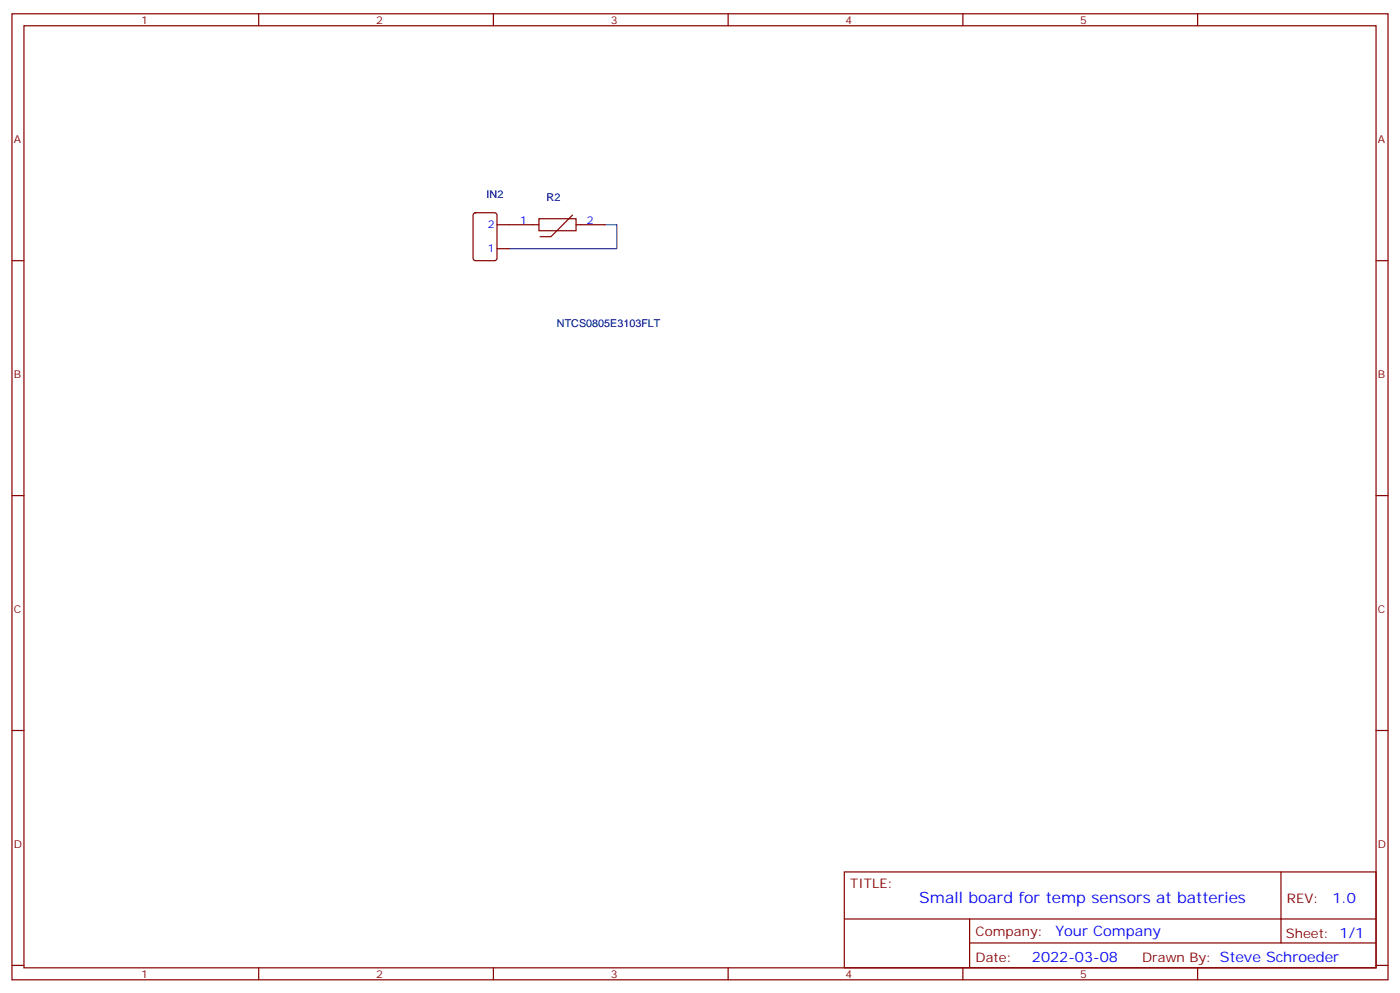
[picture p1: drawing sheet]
<svg xmlns="http://www.w3.org/2000/svg" width="412mm" height="292mm" viewBox="0 0 412 292" stroke-linecap="round" stroke-linejoin="round" font-family="sans-serif">
<g fill="none" stroke="#870000" stroke-width=".35">
<path d="M3.5 4.1h405.4v284.3h-405.4zM7.1 7.6h398.2v277.3h-398.2zM76.2 4.1v3.5M145.3 4.1v3.5M214.5 4.1v3.5M283.6 4.1v3.5M352.8 4.1v3.5M3.5 76.7h3.6M139.6 62.8l.5-.2h5.6l.6 .4 .1 13-.5 .7h-5.8l-.7-.4-.1-13zM146.4 73.2h3.5M146.4 66.1h12.3M158.7 64.4h11v3.5h-11z"/>
<path d="M168.6 63.3l-6.3 6.4h-3.2M169.7 66.1h8.5M405.3 76.7h3.6M3.5 145.9h3.6M405.3 145.9h3.6M3.5 215h3.6M405.3 215h3.6M248.7 256.6h156.6v28.3h-156.6zM377.3 256.7v20.8M248.7 270.5h156.5M285.6 277.5h119.6M285.6 270.5v14.1"/>
<path d="M3.5 284.2h3.6M76.2 284.9v3.5M145.3 284.9v3.5M214.5 284.9v3.5M283.6 284.9v3.5M352.8 284.9v3.5M405.3 284.2h3.6"/>
</g>
<path d="M178.2 66.1h3.5v7.1h-31.8" fill="none" stroke="#008700" stroke-width=".35"/>
<text font-size="4.6" fill="#00f" x="270.8" y="265.7">Small board for temp sensors at batteries</text>
<g font-size="4.2" fill="#00f">
<text x="392.5" y="265.9">1.0</text>
<text x="310.9" y="275.5">Your Company</text>
<text x="304" y="283.3">2022-03-08</text>
</g>
<g font-size="3.9" fill="#800">
<text x="250.5" y="261.2">TITLE:</text>
<text x="379.1" y="265.9">REV:</text>
<text x="287.4" y="275.4">Company:</text>
<text x="378.7" y="276">Sheet: 1/1</text>
<text x="287.4" y="283.1">Date:</text>
<text x="336.4" y="283.2">Drawn By: Steve Schroeder</text>
</g>
<g font-size="3.2" fill="#800">
<text x="41.6" y="7.1">1</text>
<text x="110.8" y="7.1">2</text>
<text x="179.9" y="7.1">3</text>
<text x="249.1" y="7.1">4</text>
<text x="318.2" y="7.1">5</text>
<text x="4.1" y="42.2">A</text>
<text x="405.9" y="42.2">A</text>
<text x="4.1" y="111.3">B</text>
<text x="405.9" y="111.3">B</text>
<text x="4.1" y="180.4">C</text>
<text x="405.9" y="180.4">C</text>
<text x="4.1" y="249.6">D</text>
<text x="405.9" y="249.6">D</text>
<text x="41.6" y="287.9">1</text>
<text x="110.8" y="287.9">2</text>
<text x="179.9" y="287.9">3</text>
<text x="249.1" y="287.9">4</text>
<text x="318.2" y="287.9">5</text>
</g>
<g font-size="3.2" fill="#000080">
<text x="143.3" y="58.4">IN2</text>
<text x="161" y="59.1">R2</text>
<text x="164" y="96.1">NTCS0805E3103FLT</text>
</g>
<g font-size="3.2" fill="#00f">
<text x="153.2" y="65.8">1</text>
<text x="172.9" y="65.8">2</text>
<text x="143.7" y="67.2">2</text>
<text x="143.7" y="74.3">1</text>
</g>
</svg>
